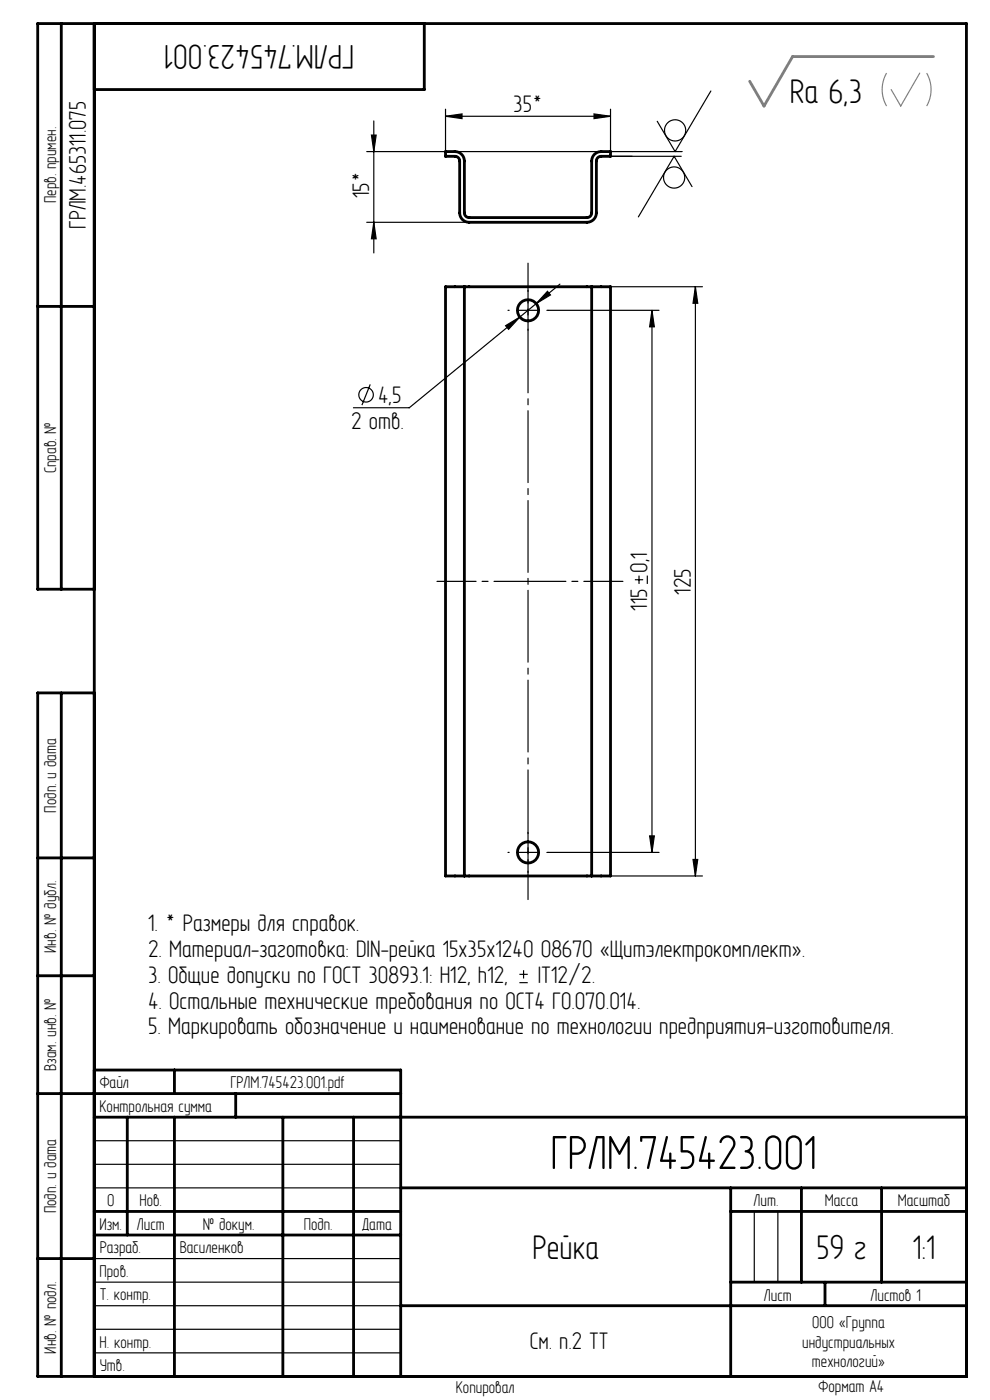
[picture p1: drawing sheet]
<svg xmlns="http://www.w3.org/2000/svg" width="210mm" height="297mm" viewBox="0 0 210 297" stroke-linecap="round" stroke-linejoin="round" font-family="sans-serif">
<g fill="none" stroke="#000" stroke-width=".25">
<path d="M150.8 19.3l-7.6 12.9-3.8-6.5M77.8 32.2h49.7M78.8 28.7h1l-.5 3.5zM79.3 25.7v28M94.5 24.7l3.5-.5v1zM94.5 23.2v9M94.5 24.7h35M126 24.2l3.5 .5-3.5 .5zM129.5 23.2v9h15.2M144.5 33.2h-15M146.8 39.6l-3.8-6.4-7.6 12.8M77.8 47.2h21.7"/>
<path d="M79.3 47.2l.5 3.5h-1zM107.2 69.1l3.1-1.8-2.4 2.6zM110 65.8h4M110.3 67.3l-23.5 19.2h-11.8M112 63.8v4M116.1 61.8l.7 .8-3.1 1.8zM116.3 65.8h23.5M118.8 60.3l-8.5 7M127.5 60.8h21.5M138.3 65.8v115M138.3 65.8l.5 3.5h-1zM147.5 60.8v125"/>
<path d="M147.5 60.8l.5 3.5h-1zM78.5 81.6l-1.7 4.4M134.7 123h1.7M135.5 122.1v1.8M137.3 122.1v1.8M112 178.8v4M137.8 177.3h1l-.5 3.5zM110 180.8h4M116.3 180.8h23.5M127.5 185.8h21.5M147 182.3h1l-.5 3.5zM110.2 208.5h1.7"/>
<path d="M110.2 206.7h1.7M111.1 205.8v1.8M20 242h65M20 247h65M20 252h65M160 257v15M165 257v15M20 277h65M20 272h65M20 267h65M20 287h65M20 282h65"/>
<circle cx="143" cy="37.7" r="2.25"/>
<circle cx="143.2" cy="27.7" r="2.25"/>
<circle cx="77.7" cy="83.8" r="1.54"/>
</g>
<path d="M188.1 15.5a7 7 0 0 0 0 7M195.1 15.5l-4 7-2.1-3.5M196.6 15.5a7 7 0 0 1 0 7" fill="none" stroke="#808080" stroke-width=".25"/>
<path d="M112 190.8v-135" fill="none" stroke="#000" stroke-width=".25" stroke-dasharray="15.2 1.3 1.3 1.3" stroke-dashoffset="6.8"/>
<path d="M92.7 123.3h39.4" fill="none" stroke="#000" stroke-width=".25" stroke-dasharray="15.2 1.3 1.3 1.3" stroke-dashoffset="6.9"/>
<path d="M108 65.8h-.2M112 61.8v-.2M112 69.8v.3M116 65.8h.3M112 176.8v-.2M108 180.8h-.2M112 184.8v.3M116 180.8h.3" fill="none" stroke="#000" stroke-width=".25" stroke-dasharray="15.2 1.3 1.3 1.3"/>
<g fill="none" stroke="#000" stroke-width=".6">
<path d="M13 5v120M20 5v287M90 5v14h-70M94.5 32.2h2a2 2 0 0 1 2 2v11a1 1 0 0 0 1 1h25a1 1 0 0 0 1-1v-11a2 2 0 0 1 2-2h2v1h-2a1 1 0 0 0-1 1v11a2 2 0 0 1-2 2h-25a2 2 0 0 1-2-2v-11a1 1 0 0 0-1-1h-2zM8 65h12M98.5 60.8h-4v125h4M98.5 60.8h27M98.5 60.8v125M125.5 60.8h4v125h-4M125.5 60.8v125M20 125h-12v-120h197v287h-197v-145h12M13 147v145"/>
<path d="M8 182h12M98.5 185.8h27M8 207h12M8 232h77M20 227h65v65M20 237h185M27 237v25M37 227v5M37 237v55M50 232v5M60 237v55M75 237v55"/>
<path d="M20 257h65M85 252h120M155 252v40M155 257h50M170 252v20M187 252v20M8 267h12M20 262h65M85 277h120M155 272h50M175 272v5"/>
<circle cx="112" cy="65.8" r="2.25"/>
<circle cx="112" cy="180.8" r="2.25"/>
</g>
<path d="M162.1 22.5h.1" fill="none" stroke="#808080" stroke-width=".25" stroke-dasharray="15.2 1.3 1.3 1.3"/>
<path d="M198 12h-29.9l-6 10.5-3.1-5.2" fill="none" stroke="#808080" stroke-width=".6"/>
<g fill="#000">
<path d="M78.8 28.7h1l-.5 3.5zM79.3 47.2l.5 3.5h-1zM138.3 65.8l.5 3.5h-1zM137.8 177.3h1l-.5 3.5zM147.5 60.8l.5 3.5h-1zM147 182.3h1l-.5 3.5z"/>
<path d="M94.5 24.7l3.5-.5v1zM126 24.2l3.5 .5-3.5 .5zM116.1 61.8l-2.4 2.6 3.1-1.8zM107.2 69.1l.7 .8 2.4-2.6z"/>
</g>
<text font-size="11" x="116.8" y="248">ГРЛМ.745423.001</text>
<g font-size="7.8">
<text x="75.1" y="9.5" transform="rotate(-180 75.1 9.5)">ГРЛМ.745423.001</text>
<text x="167.5" y="21.9">Ra 6,3</text>
<text x="113" y="267">Рейка</text>
<text x="173.2" y="267">59 г</text>
<text x="193.6" y="267">1:1</text>
</g>
<g font-size="5.5">
<text x="108.9" y="23.7">35*</text>
<text x="78.3" y="42" transform="rotate(-90 78.3 42)">15*</text>
<text x="18.2" y="48.6" transform="rotate(-90 18.2 48.6)">ГРЛМ.465311.075</text>
<text x="80.2" y="85.5">4,5</text>
<text x="74.5" y="91">2 отв.</text>
<text x="137.3" y="121.5" transform="rotate(-90 137.3 121.5)">0,1</text>
<text x="137.3" y="129.5" transform="rotate(-90 137.3 129.5)">115</text>
<text x="146.5" y="126.1" transform="rotate(-90 146.5 126.1)">125</text>
<text x="31.4" y="197.5">1. * Размеры для справок.</text>
<text x="31.4" y="203">2. Материал-заготовка: DIN-рейка 15х35х1240 08670 «Щитэлектрокомплект».</text>
<text x="31.4" y="208.5">3. Общие допуски по ГОСТ 30893.1: H12, h12,</text>
<text x="114.1" y="208.5">IT12/2.</text>
<text x="31.4" y="214">4. Остальные технические требования по ОСТ4 ГО.070.014.</text>
<text x="31.4" y="219.5">5. Маркировать обозначение и наименование по технологии предприятия-изготовителя.</text>
<text x="112.4" y="286.3">См. п.2 ТТ</text>
</g>
<g font-size="3.9">
<text x="11.9" y="43.1" transform="rotate(-90 11.9 43.1)">Перв. примен.</text>
<text x="11.9" y="100.4" transform="rotate(-90 11.9 100.4)">Справ. №</text>
<text x="11.9" y="172.4" transform="rotate(-90 11.9 172.4)">Подп. и дата</text>
<text x="11.9" y="202.1" transform="rotate(-90 11.9 202.1)">Инв. № дубл.</text>
<text x="11.9" y="227.2" transform="rotate(-90 11.9 227.2)">Взам. инв. №</text>
<text x="21.2" y="230.9">Файл</text>
<text x="48.9" y="230.9">ГРЛМ.745423.001.pdf</text>
<text x="21.1" y="235.9">Контрольная сумма</text>
<text x="11.9" y="257.4" transform="rotate(-90 11.9 257.4)">Подп. и дата</text>
<text x="22.7" y="255.9">0</text>
<text x="29.6" y="255.9">Нов.</text>
<text x="159.9" y="255.9">Лит.</text>
<text x="174.9" y="255.9">Масса</text>
<text x="190.4" y="255.9">Масштаб</text>
<text x="21.1" y="260.9">Изм.</text>
<text x="29" y="260.9">Лист</text>
<text x="43" y="260.9">№ докум.</text>
<text x="64.4" y="260.9">Подп.</text>
<text x="76.9" y="260.9">Дата</text>
<text x="21.1" y="265.9">Разраб.</text>
<text x="38.1" y="265.9">Василенков</text>
<text x="21.1" y="270.9">Пров.</text>
<text x="21.1" y="275.9">Т. контр.</text>
<text x="162" y="275.9">Лист</text>
<text x="184.7" y="275.9">Листов 1</text>
<text x="172.3" y="281.7">ООО «Группа</text>
<text x="11.9" y="287.1" transform="rotate(-90 11.9 287.1)">Инв. № подл.</text>
<text x="21.1" y="285.9">Н. контр.</text>
<text x="170.2" y="285.9">индустриальных</text>
<text x="21.2" y="290.9">Утв.</text>
<text x="172.2" y="290.1">технологий»</text>
<text x="96.7" y="295.6">Копировал</text>
<text x="173.6" y="295.4">Формат A4</text>
</g>
</svg>
